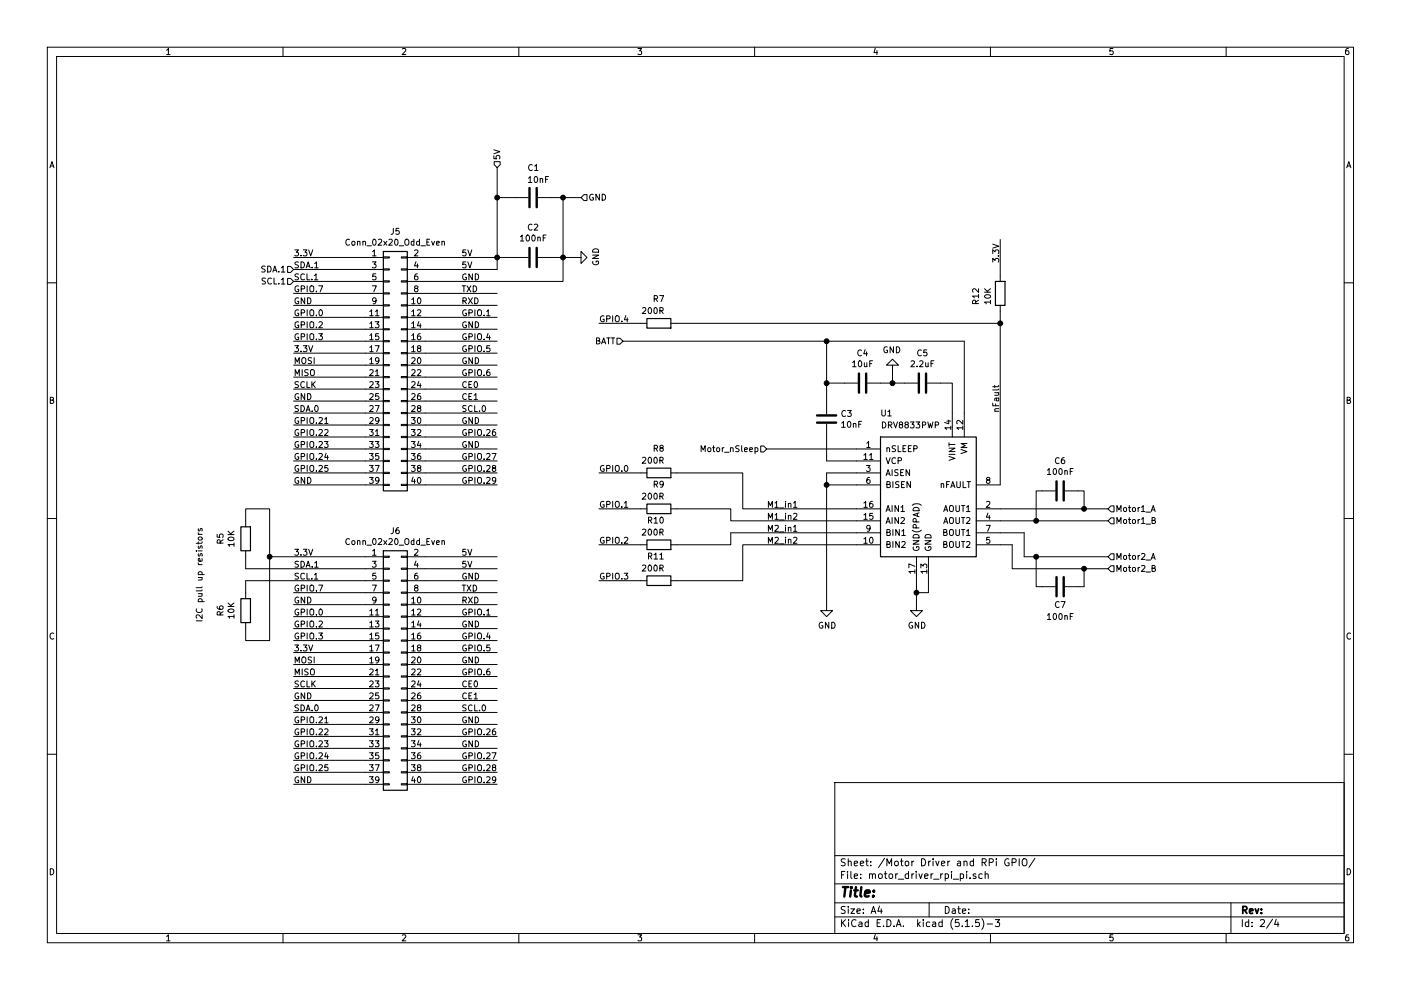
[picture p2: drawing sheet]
EESchema Schematic File Version 4
EELAYER 30 0
EELAYER END
$Descr A4 11693 8268
encoding utf-8
Sheet 2 4
Title ""
Date ""
Rev ""
Comp ""
Comment1 ""
Comment2 ""
Comment3 ""
Comment4 ""
$EndDescr
$Comp
L Driver_Motor:DRV8833PWP U1
U 1 1
P 7750 4150
F 0 "U1" H 7400 4850 50  0000 C CNN
F 1 "DRV8833PWP" H 7600 4750 50  0000 C CNN
F 2 "Package_SO:HTSSOP-16-1EP_4.4x5mm_P0.65mm_EP3.4x5mm_Mask2.46x2.31mm_ThermalVias" H 8200 4600 50  0001 L CNN
F 3 "http://www.ti.com/lit/ds/symlink/drv8833.pdf" H 7600 4700 50  0001 C CNN
	1    7750 4150
	1    0    0    -1  
$EndComp
$Comp
L power:GND #PWR0115
U 1 1
P 6900 5050
F 0 "#PWR0115" H 6900 4800 50  0001 C CNN
F 1 "GND" H 6905 4877 50  0000 C CNN
F 2 "" H 6900 5050 50  0001 C CNN
F 3 "" H 6900 5050 50  0001 C CNN
	1    6900 5050
	1    0    0    -1  
$EndComp
Wire Wire Line
	7650 4850 7650 4950
Wire Wire Line
	7650 4950 7750 4950
Wire Wire Line
	7750 4950 7750 4850
$Comp
L power:GND #PWR0116
U 1 1
P 7650 5050
F 0 "#PWR0116" H 7650 4800 50  0001 C CNN
F 1 "GND" H 7655 4877 50  0000 C CNN
F 2 "" H 7650 5050 50  0001 C CNN
F 3 "" H 7650 5050 50  0001 C CNN
	1    7650 5050
	1    0    0    -1  
$EndComp
Wire Wire Line
	7650 4950 7650 5050
Connection ~ 7650 4950
Wire Wire Line
	8450 4550 8450 4750
Wire Wire Line
	8450 4750 9050 4750
Wire Wire Line
	8550 4650 8650 4650
Wire Wire Line
	8550 4450 8550 4650
$Comp
L Device:C C5
U 1 1
P 7700 3200
F 0 "C5" V 7448 3200 50  0000 C CNN
F 1 "2.2uF" V 7539 3200 50  0000 C CNN
F 2 "" H 7738 3050 50  0001 C CNN
F 3 "~" H 7700 3200 50  0001 C CNN
	1    7700 3200
	0    1    1    0   
$EndComp
Wire Wire Line
	7950 3450 7950 3200
Wire Wire Line
	7950 3200 7850 3200
$Comp
L power:GND #PWR0117
U 1 1
P 7450 3100
F 0 "#PWR0117" H 7450 2850 50  0001 C CNN
F 1 "GND" H 7455 2927 50  0000 C CNN
F 2 "" H 7450 3100 50  0001 C CNN
F 3 "" H 7450 3100 50  0001 C CNN
	1    7450 3100
	-1   0    0    1   
$EndComp
Wire Wire Line
	6900 3650 6900 3850
Wire Wire Line
	8050 3450 8050 2850
$Comp
L Device:C C4
U 1 1
P 7200 3200
F 0 "C4" V 6948 3200 50  0000 C CNN
F 1 "10uF" V 7039 3200 50  0000 C CNN
F 2 "" H 7238 3050 50  0001 C CNN
F 3 "~" H 7200 3200 50  0001 C CNN
	1    7200 3200
	0    1    1    0   
$EndComp
Wire Wire Line
	7350 3200 7450 3200
Wire Wire Line
	7450 3200 7450 3100
Connection ~ 7450 3200
Wire Wire Line
	7450 3200 7550 3200
Text Label 8350 3450 1    50   ~ 0
nFault
Text Label 6400 4250 0    50   ~ 0
M1_in1
Text Label 6400 4350 0    50   ~ 0
M1_in2
Text Label 6400 4450 0    50   ~ 0
M2_in1
Text Label 6400 4550 0    50   ~ 0
M2_in2
$Comp
L Device:C C7
U 1 1
P 8850 4900
F 0 "C7" V 9000 4900 50  0000 C CNN
F 1 "100nF" V 9100 4900 50  0000 C CNN
F 2 "" H 8888 4750 50  0001 C CNN
F 3 "~" H 8850 4900 50  0001 C CNN
	1    8850 4900
	0    1    1    0   
$EndComp
$Comp
L Device:C C6
U 1 1
P 8850 4100
F 0 "C6" V 8598 4100 50  0000 C CNN
F 1 "100nF" V 8689 4100 50  0000 C CNN
F 2 "" H 8888 3950 50  0001 C CNN
F 3 "~" H 8850 4100 50  0001 C CNN
	1    8850 4100
	0    1    1    0   
$EndComp
Wire Wire Line
	8700 4100 8650 4100
Wire Wire Line
	8650 4100 8650 4350
Wire Wire Line
	8650 4350 9250 4350
Wire Wire Line
	9000 4100 9050 4100
Wire Wire Line
	9050 4100 9050 4250
Wire Wire Line
	9050 4250 9250 4250
Wire Wire Line
	8650 4650 8650 4900
Wire Wire Line
	8650 4900 8700 4900
Connection ~ 8650 4650
Wire Wire Line
	8650 4650 9250 4650
Wire Wire Line
	9050 4750 9050 4900
Wire Wire Line
	9050 4900 9000 4900
Connection ~ 9050 4750
Wire Wire Line
	9050 4750 9250 4750
$Comp
L Device:C C3
U 1 1
P 6900 3500
F 0 "C3" H 7015 3546 50  0000 L CNN
F 1 "10nF" H 7015 3455 50  0000 L CNN
F 2 "" H 6938 3350 50  0001 C CNN
F 3 "~" H 6900 3500 50  0001 C CNN
	1    6900 3500
	1    0    0    -1  
$EndComp
Wire Wire Line
	6900 5050 6900 4050
Wire Wire Line
	6900 3950 7150 3950
Wire Wire Line
	6900 4050 7150 4050
$Comp
L Connector_Generic:Conn_02x20_Odd_Even J?
U 1 1
P 3250 3050
AR Path="/5E9108BA/5E9AD554" Ref="J?"  Part="1" 
AR Path="/5E914BA5/5E9AD554" Ref="J5"  Part="1" 
F 0 "J5" H 3300 4167 50  0000 C CNN
F 1 "Conn_02x20_Odd_Even" H 3300 4076 50  0000 C CNN
F 2 "" H 3250 3050 50  0001 C CNN
F 3 "~" H 3250 3050 50  0001 C CNN
	1    3250 3050
	1    0    0    -1  
$EndComp
Text Label 2450 2150 0    50   ~ 0
3.3V
Text Label 2450 2250 0    50   ~ 0
SDA.1
Text Label 2450 2350 0    50   ~ 0
SCL.1
Text Label 2450 2450 0    50   ~ 0
GPIO.7
Text Label 2450 2550 0    50   ~ 0
GND
Text Label 2450 2650 0    50   ~ 0
GPIO.0
Text Label 2450 2750 0    50   ~ 0
GPIO.2
Text Label 2450 2850 0    50   ~ 0
GPIO.3
Text Label 2450 2950 0    50   ~ 0
3.3V
Text Label 2450 3050 0    50   ~ 0
MOSI
Text Label 2450 3150 0    50   ~ 0
MISO
Text Label 2450 3250 0    50   ~ 0
SCLK
Text Label 2450 3350 0    50   ~ 0
GND
Text Label 2450 3450 0    50   ~ 0
SDA.0
Text Label 2450 3550 0    50   ~ 0
GPIO.21
Text Label 2450 3650 0    50   ~ 0
GPIO.22
Text Label 2450 3750 0    50   ~ 0
GPIO.23
Text Label 2450 3850 0    50   ~ 0
GPIO.24
Text Label 2450 3950 0    50   ~ 0
GPIO.25
Text Label 2450 4050 0    50   ~ 0
GND
Wire Wire Line
	2450 2150 3050 2150
Wire Wire Line
	2450 2450 3050 2450
Wire Wire Line
	2450 2550 3050 2550
Wire Wire Line
	2450 2950 3050 2950
Wire Wire Line
	2450 3350 3050 3350
Wire Wire Line
	2450 3450 3050 3450
Wire Wire Line
	2450 3550 3050 3550
Wire Wire Line
	2450 3650 3050 3650
Wire Wire Line
	2450 3750 3050 3750
Wire Wire Line
	2450 3850 3050 3850
Wire Wire Line
	2450 4050 3050 4050
Wire Wire Line
	3550 3750 4150 3750
Wire Wire Line
	3550 3550 4150 3550
Wire Wire Line
	3550 3450 4150 3450
Wire Wire Line
	3550 3150 4150 3150
Wire Wire Line
	3550 3050 4150 3050
Wire Wire Line
	3550 2950 4150 2950
Wire Wire Line
	3550 2850 4150 2850
Wire Wire Line
	3550 2750 4150 2750
Wire Wire Line
	3550 2550 4150 2550
Wire Wire Line
	3550 2450 4150 2450
Wire Wire Line
	3550 2250 4150 2250
Wire Wire Line
	3550 2150 4150 2150
Text Label 3850 3050 0    50   ~ 0
GND
Text Label 3850 4050 0    50   ~ 0
GPIO.29
Text Label 3850 3950 0    50   ~ 0
GPIO.28
Text Label 3850 3850 0    50   ~ 0
GPIO.27
Text Label 3850 3750 0    50   ~ 0
GND
Text Label 3850 3650 0    50   ~ 0
GPIO.26
Text Label 3850 3550 0    50   ~ 0
GND
Text Label 3850 3450 0    50   ~ 0
SCL.0
Text Label 3850 3350 0    50   ~ 0
CE1
Text Label 3850 3250 0    50   ~ 0
CE0
Text Label 3850 3150 0    50   ~ 0
GPIO.6
Text Label 3850 2950 0    50   ~ 0
GPIO.5
Text Label 3850 2850 0    50   ~ 0
GPIO.4
Text Label 3850 2750 0    50   ~ 0
GND
Text Label 3850 2650 0    50   ~ 0
GPIO.1
Text Label 3850 2550 0    50   ~ 0
RXD
Text Label 3850 2450 0    50   ~ 0
TXD
Text Label 3850 2350 0    50   ~ 0
GND
Text Label 3850 2250 0    50   ~ 0
5V
Text Label 3850 2150 0    50   ~ 0
5V
Wire Wire Line
	3550 2650 4150 2650
Wire Wire Line
	3550 4050 4150 4050
Wire Wire Line
	3550 3650 4150 3650
Wire Wire Line
	3550 3850 4150 3850
Wire Wire Line
	3550 3950 4150 3950
Wire Wire Line
	3550 3250 4150 3250
Wire Wire Line
	3550 3350 4150 3350
Wire Wire Line
	2450 2250 3050 2250
Wire Wire Line
	3050 2350 2450 2350
Wire Wire Line
	3050 2650 2450 2650
Wire Wire Line
	3050 2750 2450 2750
Wire Wire Line
	3050 2850 2450 2850
Wire Wire Line
	3050 3050 2450 3050
Wire Wire Line
	3050 3150 2450 3150
Wire Wire Line
	3050 3250 2450 3250
Wire Wire Line
	3050 3950 2450 3950
Wire Wire Line
	5200 2850 6900 2850
Wire Wire Line
	6900 3350 6900 3200
Connection ~ 6900 2850
Wire Wire Line
	6900 2850 8050 2850
Wire Wire Line
	7050 3200 6900 3200
Connection ~ 6900 3200
Wire Wire Line
	6900 3200 6900 2850
Wire Wire Line
	7150 3850 6900 3850
Connection ~ 6900 4050
Wire Wire Line
	6900 4050 6900 3950
Wire Wire Line
	8350 4250 9050 4250
Connection ~ 9050 4250
Wire Wire Line
	8350 4350 8650 4350
Connection ~ 8650 4350
Wire Wire Line
	8350 4450 8550 4450
Wire Wire Line
	8350 4550 8450 4550
Text HLabel 9250 4250 2    50   Input ~ 0
Motor1_A
Text HLabel 9250 4350 2    50   Input ~ 0
Motor1_B
Text HLabel 9250 4650 2    50   Input ~ 0
Motor2_A
Text HLabel 9250 4750 2    50   Input ~ 0
Motor2_B
Text HLabel 5200 2850 0    50   Input ~ 0
BATT
Wire Wire Line
	4150 2250 4150 2150
Wire Wire Line
	4150 2150 4150 1650
Connection ~ 4150 2150
Text HLabel 4150 1400 1    50   Input ~ 0
5V
Text HLabel 2450 2250 0    50   Input ~ 0
SDA.1
Text HLabel 2450 2350 0    50   Input ~ 0
SCL.1
$Comp
L Device:C C1
U 1 1
P 4450 1650
F 0 "C1" V 4200 1600 50  0000 L CNN
F 1 "10nF" V 4300 1600 50  0000 L CNN
F 2 "" H 4488 1500 50  0001 C CNN
F 3 "~" H 4450 1650 50  0001 C CNN
	1    4450 1650
	0    1    1    0   
$EndComp
$Comp
L Device:C C2
U 1 1
P 4450 2150
F 0 "C2" V 4198 2150 50  0000 C CNN
F 1 "100nF" V 4289 2150 50  0000 C CNN
F 2 "" H 4488 2000 50  0001 C CNN
F 3 "~" H 4450 2150 50  0001 C CNN
	1    4450 2150
	0    1    1    0   
$EndComp
Wire Wire Line
	4150 1650 4300 1650
Connection ~ 4150 1650
Wire Wire Line
	4150 1650 4150 1400
Wire Wire Line
	4150 2150 4300 2150
Wire Wire Line
	4600 1650 4700 1650
Wire Wire Line
	3550 2350 4700 2350
$Comp
L power:GND #PWR0118
U 1 1
P 4800 2150
F 0 "#PWR0118" H 4800 1900 50  0001 C CNN
F 1 "GND" H 4805 1977 50  0000 C CNN
F 2 "" H 4800 2150 50  0001 C CNN
F 3 "" H 4800 2150 50  0001 C CNN
	1    4800 2150
	0    -1   -1   0   
$EndComp
Wire Wire Line
	4700 2350 4700 2150
Wire Wire Line
	4600 2150 4700 2150
Connection ~ 4700 2150
Wire Wire Line
	4700 2150 4700 1650
Wire Wire Line
	4700 2150 4800 2150
Text HLabel 4850 1650 2    50   Input ~ 0
GND
Wire Wire Line
	4700 1650 4850 1650
Connection ~ 4700 1650
$Comp
L Connector_Generic:Conn_02x20_Odd_Even J?
U 1 1
P 3250 5550
AR Path="/5E9108BA/5EB478CD" Ref="J?"  Part="1" 
AR Path="/5E914BA5/5EB478CD" Ref="J6"  Part="1" 
F 0 "J6" H 3300 6667 50  0000 C CNN
F 1 "Conn_02x20_Odd_Even" H 3300 6576 50  0000 C CNN
F 2 "" H 3250 5550 50  0001 C CNN
F 3 "~" H 3250 5550 50  0001 C CNN
	1    3250 5550
	1    0    0    -1  
$EndComp
Text Label 2450 4650 0    50   ~ 0
3.3V
Text Label 2450 4750 0    50   ~ 0
SDA.1
Text Label 2450 4850 0    50   ~ 0
SCL.1
Text Label 2450 4950 0    50   ~ 0
GPIO.7
Text Label 2450 5050 0    50   ~ 0
GND
Text Label 2450 5150 0    50   ~ 0
GPIO.0
Text Label 2450 5250 0    50   ~ 0
GPIO.2
Text Label 2450 5350 0    50   ~ 0
GPIO.3
Text Label 2450 5450 0    50   ~ 0
3.3V
Text Label 2450 5550 0    50   ~ 0
MOSI
Text Label 2450 5650 0    50   ~ 0
MISO
Text Label 2450 5750 0    50   ~ 0
SCLK
Text Label 2450 5850 0    50   ~ 0
GND
Text Label 2450 5950 0    50   ~ 0
SDA.0
Text Label 2450 6050 0    50   ~ 0
GPIO.21
Text Label 2450 6150 0    50   ~ 0
GPIO.22
Text Label 2450 6250 0    50   ~ 0
GPIO.23
Text Label 2450 6350 0    50   ~ 0
GPIO.24
Text Label 2450 6450 0    50   ~ 0
GPIO.25
Text Label 2450 6550 0    50   ~ 0
GND
Wire Wire Line
	2450 4950 3050 4950
Wire Wire Line
	2450 5050 3050 5050
Wire Wire Line
	2450 5450 3050 5450
Wire Wire Line
	2450 5850 3050 5850
Wire Wire Line
	2450 5950 3050 5950
Wire Wire Line
	2450 6050 3050 6050
Wire Wire Line
	2450 6150 3050 6150
Wire Wire Line
	2450 6250 3050 6250
Wire Wire Line
	2450 6350 3050 6350
Wire Wire Line
	2450 6550 3050 6550
Wire Wire Line
	3550 6250 4150 6250
Wire Wire Line
	3550 6050 4150 6050
Wire Wire Line
	3550 5950 4150 5950
Wire Wire Line
	3550 5650 4150 5650
Wire Wire Line
	3550 5550 4150 5550
Wire Wire Line
	3550 5450 4150 5450
Wire Wire Line
	3550 5350 4150 5350
Wire Wire Line
	3550 5250 4150 5250
Wire Wire Line
	3550 5050 4150 5050
Wire Wire Line
	3550 4950 4150 4950
Text Label 3850 5550 0    50   ~ 0
GND
Text Label 3850 6550 0    50   ~ 0
GPIO.29
Text Label 3850 6450 0    50   ~ 0
GPIO.28
Text Label 3850 6350 0    50   ~ 0
GPIO.27
Text Label 3850 6250 0    50   ~ 0
GND
Text Label 3850 6150 0    50   ~ 0
GPIO.26
Text Label 3850 6050 0    50   ~ 0
GND
Text Label 3850 5950 0    50   ~ 0
SCL.0
Text Label 3850 5850 0    50   ~ 0
CE1
Text Label 3850 5750 0    50   ~ 0
CE0
Text Label 3850 5650 0    50   ~ 0
GPIO.6
Text Label 3850 5450 0    50   ~ 0
GPIO.5
Text Label 3850 5350 0    50   ~ 0
GPIO.4
Text Label 3850 5250 0    50   ~ 0
GND
Text Label 3850 5150 0    50   ~ 0
GPIO.1
Text Label 3850 5050 0    50   ~ 0
RXD
Text Label 3850 4950 0    50   ~ 0
TXD
Text Label 3850 4850 0    50   ~ 0
GND
Text Label 3850 4750 0    50   ~ 0
5V
Text Label 3850 4650 0    50   ~ 0
5V
Wire Wire Line
	3550 5150 4150 5150
Wire Wire Line
	3550 6550 4150 6550
Wire Wire Line
	3550 6150 4150 6150
Wire Wire Line
	3550 6350 4150 6350
Wire Wire Line
	3550 6450 4150 6450
Wire Wire Line
	3550 5750 4150 5750
Wire Wire Line
	3550 5850 4150 5850
Wire Wire Line
	3050 5150 2450 5150
Wire Wire Line
	3050 5250 2450 5250
Wire Wire Line
	3050 5350 2450 5350
Wire Wire Line
	3050 5550 2450 5550
Wire Wire Line
	3050 5650 2450 5650
Wire Wire Line
	3050 5750 2450 5750
Wire Wire Line
	3050 6450 2450 6450
Wire Wire Line
	3550 4650 4150 4650
Wire Wire Line
	3550 4750 4150 4750
Wire Wire Line
	3550 4850 4150 4850
$Comp
L Device:R R?
U 1 1
P 2050 4500
AR Path="/5E90B2B2/5EC16629" Ref="R?"  Part="1" 
AR Path="/5EC16629" Ref="R?"  Part="1" 
AR Path="/5E914BA5/5EC16629" Ref="R5"  Part="1" 
F 0 "R5" V 2257 4500 50  0000 C CNN
F 1 "10K" V 2166 4500 50  0000 C CNN
F 2 "Resistor_SMD:R_0805_2012Metric" V 1980 4500 50  0001 C CNN
F 3 "~" H 2050 4500 50  0001 C CNN
	1    2050 4500
	-1   0    0    1   
$EndComp
$Comp
L Device:R R?
U 1 1
P 2050 5100
AR Path="/5E90B2B2/5EC1EC79" Ref="R?"  Part="1" 
AR Path="/5EC1EC79" Ref="R?"  Part="1" 
AR Path="/5E914BA5/5EC1EC79" Ref="R6"  Part="1" 
F 0 "R6" V 2257 5100 50  0000 C CNN
F 1 "10K" V 2166 5100 50  0000 C CNN
F 2 "Resistor_SMD:R_0805_2012Metric" V 1980 5100 50  0001 C CNN
F 3 "~" H 2050 5100 50  0001 C CNN
	1    2050 5100
	-1   0    0    1   
$EndComp
Wire Wire Line
	2050 4750 2050 4650
Wire Wire Line
	2050 4750 3050 4750
Wire Wire Line
	2050 4850 2050 4950
Wire Wire Line
	2050 4850 3050 4850
Wire Wire Line
	2250 4650 2250 4250
Wire Wire Line
	2250 4250 2050 4250
Wire Wire Line
	2050 4250 2050 4350
Wire Wire Line
	2250 4650 3050 4650
Wire Wire Line
	2050 5250 2050 5350
Wire Wire Line
	2050 5350 2250 5350
Wire Wire Line
	2250 5350 2250 4650
Connection ~ 2250 4650
Text Notes 1700 5200 1    50   ~ 0
I2C pull up resistors
$Comp
L Device:R R8
U 1 1
P 5500 3950
F 0 "R8" V 5700 3900 50  0000 L CNN
F 1 "200R" V 5600 3900 50  0000 L CNN
F 2 "Resistor_SMD:R_0805_2012Metric" V 5430 3950 50  0001 C CNN
F 3 "~" H 5500 3950 50  0001 C CNN
	1    5500 3950
	0    -1   -1   0   
$EndComp
$Comp
L Device:R R9
U 1 1
P 5500 4250
F 0 "R9" V 5700 4200 50  0000 L CNN
F 1 "200R" V 5600 4200 50  0000 L CNN
F 2 "Resistor_SMD:R_0805_2012Metric" V 5430 4250 50  0001 C CNN
F 3 "~" H 5500 4250 50  0001 C CNN
	1    5500 4250
	0    -1   -1   0   
$EndComp
$Comp
L Device:R R10
U 1 1
P 5500 4550
F 0 "R10" V 5700 4500 50  0000 L CNN
F 1 "200R" V 5600 4500 50  0000 L CNN
F 2 "Resistor_SMD:R_0805_2012Metric" V 5430 4550 50  0001 C CNN
F 3 "~" H 5500 4550 50  0001 C CNN
	1    5500 4550
	0    -1   -1   0   
$EndComp
$Comp
L Device:R R?
U 1 1
P 5500 4850
AR Path="/5E915994/5E98BD49" Ref="R?"  Part="1" 
AR Path="/5E914BA5/5E98BD49" Ref="R11"  Part="1" 
F 0 "R11" V 5700 4800 50  0000 L CNN
F 1 "200R" V 5600 4800 50  0000 L CNN
F 2 "Resistor_SMD:R_0805_2012Metric" V 5430 4850 50  0001 C CNN
F 3 "~" H 5500 4850 50  0001 C CNN
	1    5500 4850
	0    -1   -1   0   
$EndComp
Wire Wire Line
	5350 3950 5000 3950
Wire Wire Line
	5350 4250 5000 4250
Wire Wire Line
	5350 4550 5000 4550
Wire Wire Line
	5350 4850 5000 4850
Wire Wire Line
	5650 4250 6100 4250
Wire Wire Line
	6100 4250 6100 4350
Wire Wire Line
	6100 4350 7150 4350
Wire Wire Line
	5650 4550 6100 4550
Wire Wire Line
	6100 4550 6100 4450
Wire Wire Line
	6100 4450 7150 4450
Wire Wire Line
	5650 3950 6200 3950
Wire Wire Line
	6200 3950 6200 4250
Wire Wire Line
	6200 4250 7150 4250
Wire Wire Line
	5650 4850 6200 4850
Wire Wire Line
	6200 4850 6200 4550
Wire Wire Line
	6200 4550 7150 4550
$Comp
L Device:R R?
U 1 1
P 5500 2700
AR Path="/5E915994/5EA10DA4" Ref="R?"  Part="1" 
AR Path="/5E914BA5/5EA10DA4" Ref="R7"  Part="1" 
F 0 "R7" V 5700 2650 50  0000 L CNN
F 1 "200R" V 5600 2650 50  0000 L CNN
F 2 "Resistor_SMD:R_0805_2012Metric" V 5430 2700 50  0001 C CNN
F 3 "~" H 5500 2700 50  0001 C CNN
	1    5500 2700
	0    -1   -1   0   
$EndComp
Wire Wire Line
	8350 2700 5650 2700
Wire Wire Line
	8350 2700 8350 4050
Wire Wire Line
	5350 2700 5000 2700
$Comp
L Device:R R?
U 1 1
P 8350 2450
AR Path="/5E915994/5EA4BBA6" Ref="R?"  Part="1" 
AR Path="/5E914BA5/5EA4BBA6" Ref="R12"  Part="1" 
F 0 "R12" V 8550 2400 50  0000 L CNN
F 1 "10K" V 8450 2400 50  0000 L CNN
F 2 "Resistor_SMD:R_0805_2012Metric" V 8280 2450 50  0001 C CNN
F 3 "~" H 8350 2450 50  0001 C CNN
	1    8350 2450
	-1   0    0    1   
$EndComp
Wire Wire Line
	8350 2700 8350 2600
Connection ~ 8350 2700
Wire Wire Line
	8350 2000 8350 2300
Text Label 8350 2200 1    50   ~ 0
3.3V
Text Label 5000 3950 0    50   ~ 0
GPIO.0
Text Label 5000 4250 0    50   ~ 0
GPIO.1
Text Label 5000 4550 0    50   ~ 0
GPIO.2
Text Label 5000 4850 0    50   ~ 0
GPIO.3
Text Label 5000 2700 0    50   ~ 0
GPIO.4
Wire Wire Line
	7150 3750 6400 3750
Text HLabel 6400 3750 0    50   Input ~ 0
Motor_nSleep
$EndSCHEMATC
